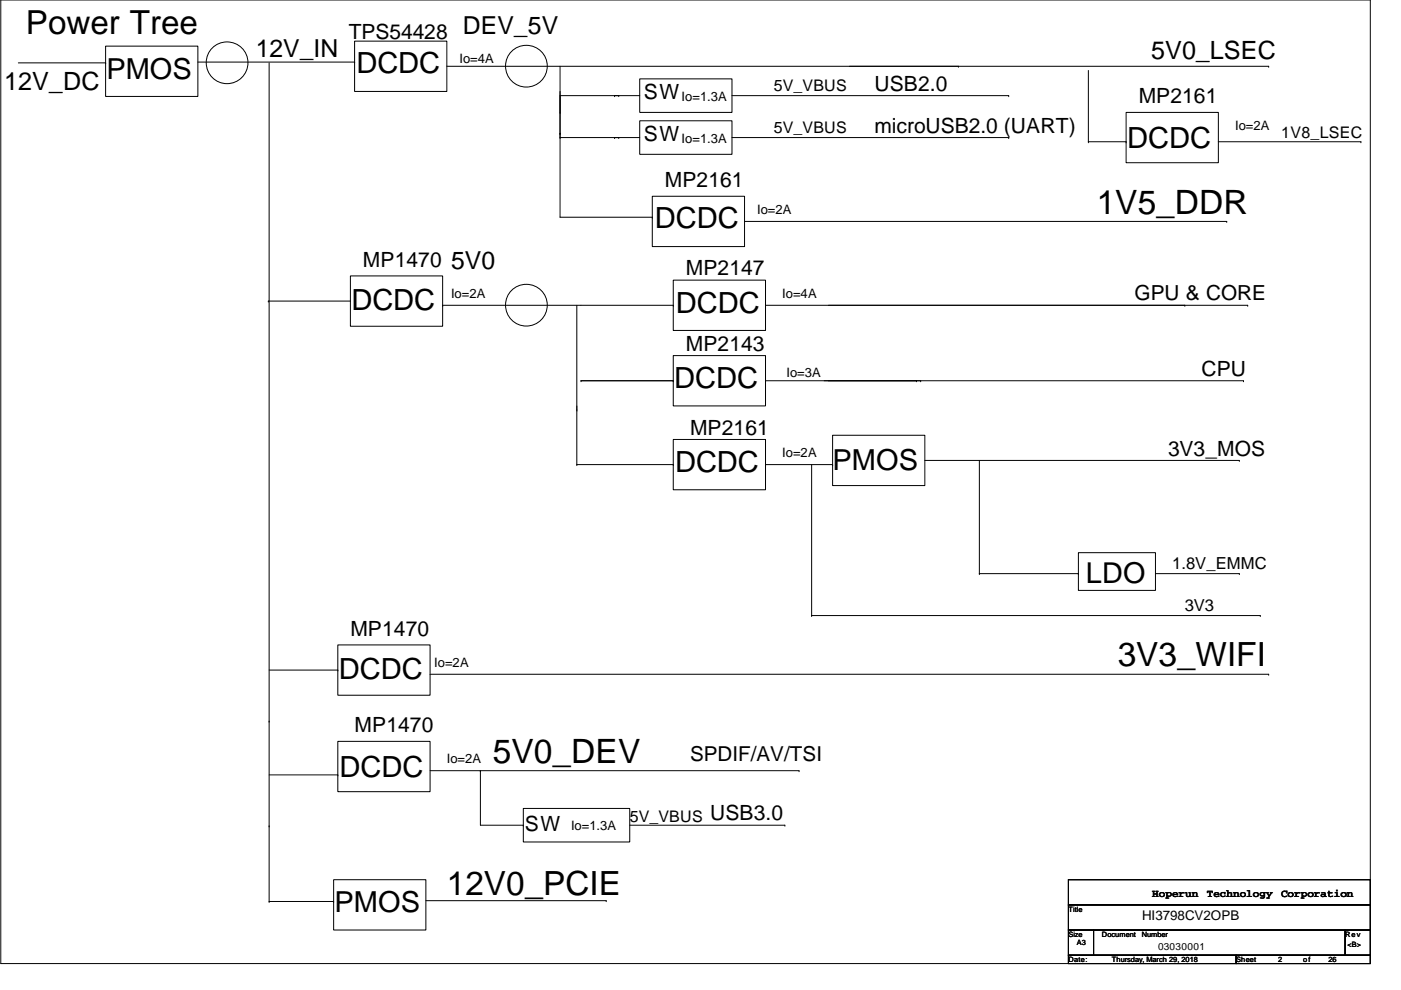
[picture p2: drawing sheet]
<svg xmlns="http://www.w3.org/2000/svg" width="297mm" height="210mm" viewBox="0 0 297 210" stroke-linecap="round" stroke-linejoin="round" font-family="sans-serif">
<g fill="none" stroke="#000" stroke-width=".21">
<path d="M.2 0h290.3v204.3h-290.3zM3.9 13.3h18.5M22.4 9.8h19.5v10.6h-19.5zM22.4 13.3h.1M41.9 13.2h33.3M57.1 13.3v177.8M75.2 8.7h19.5v10.7h-19.5zM75.2 13.2h.1M94.7 14.1h174.3M118.7 14.1v32h19.6M135.6 16.7h19.6v7.1h-19.6zM203.2 14.1h.1"/>
<path d="M230.8 14.9v15.2M269 14.1h.1M118.7 28.3h.1M118.7 29.2h.1M118.7 23.8h.1M118.7 29.2h16.9M118.7 20.3h16.9M130.3 20.3h.1M130.3 29.2h.1M131.2 29.2h.1M131.2 20.3h.1M135.6 25.6h19.6v7.1h-19.6z"/>
<path d="M155.2 29.2h58.7M155.2 20.3h58.7M213.9 29.2h.1M213.9 20.3h.1M230.8 30.1h.1M230.8 30.1h8M238.8 23.8h19.5v10.7h-19.5zM238.8 30.1h.1M258.3 30.1h30.2M288.5 30.1h.1M74.3 58.5h19.5v10.7h-19.5zM138.3 41.6h19.6v10.7h-19.6z"/>
<path d="M138.3 46.1h.1M142.7 59.4h19.6v10.7h-19.6zM157.9 46.9h102.2M260.1 46.9h.1M56.9 63.8h.1M56.9 63.8h17.4M93.8 64.7h.1M93.8 64.7h48.9M122.3 64.7v33.8M142.7 75.4h19.6v10.7h-19.6zM142.7 64.7h.1M162.3 64.7h102.2"/>
<path d="M251.2 64.7h.1M264.5 64.7h.1M122.3 87h.1M122.3 98.5h.1M122.3 98.5h20.4M123.2 80.7h.1M123.2 80.7h19.5M142.7 93.2h19.6v10.6h-19.6zM142.7 98.5h.1M142.7 80.7h.1M162.3 98.5h14.2M162.3 80.7h101.3"/>
<path d="M172.1 98.5v32M176.5 92.3h19.6v10.7h-19.6zM176.5 98.5h.1M194.3 80.7h.1M195.2 80.7h.1M196.1 97.6h66.7M207.6 97.6v24M262.8 97.6h.1M263.6 80.7h.1M228.6 117.2h16.4v8h-16.4zM71.6 136.7h19.6v10.7h-19.6zM172.1 130.5h.1"/>
<path d="M172.1 130.5h95.1M207.6 121.6h.1M207.6 121.6h21M228.6 121.6h.1M245 121.6h17.8M262.8 121.6h.1M267.2 130.5h.1M57.1 152.9h.1M57.1 142.1h14.5M71.6 157.2h19.6v10.7h-19.6zM71.6 142.1h.1M91.2 143h177.8"/>
<path d="M269 143h.1M57.1 175.1h.1M57.1 164.3h14.5M71.6 164.3h.1M91.2 163.4h78.2M101.9 163.4h.1M101.9 163.4v11.6h9.1M111 171.4h22.5v7.1h-22.5zM111 175h.1M133.5 175h32.9M166.4 175h.1M169.4 163.4h.1"/>
<path d="M57.1 191.1h.1M57.1 191.1h13.6M70.7 186.5h19.6v10.7h-19.6zM70.7 191.1h.1M90.3 191h38.2M128.5 191h.1M226.5 186.5h64v5.4h-64zM226.5 191.9h64v5.3h-64zM226.5 197.2h5.4v5.3h-5.4zM231.9 197.2h53.3v5.3h-53.3zM285.2 197.2h5.3v5.3h-5.3zM226.5 202.5h35.6v1.8h-35.6z"/>
<path d="M262.1 202.5h28.4v1.8h-28.4z"/>
<circle cx="48.1" cy="13.3" r="4.4"/>
<circle cx="111.6" cy="14" r="4.4"/>
<circle cx="111.6" cy="64.7" r="4.4"/>
</g>
<g font-size="7.1">
<text x="232.5" y="45.3">1V5_DDR</text>
<text x="237" y="141.3">3V3_WIFI</text>
<text x="104.5" y="161.8">5V0_DEV</text>
<text x="94.7" y="189.8">12V0_PCIE</text>
</g>
<text font-size="7" x="5.5" y="7.2">Power Tree</text>
<g font-size="6.2">
<text x="75.6" y="15.5">DCDC</text>
<text x="239" y="31.3">DCDC</text>
<text x="138.9" y="48.4">DCDC</text>
<text x="74.5" y="65.7">DCDC</text>
<text x="143.3" y="66.3">DCDC</text>
<text x="143" y="82.3">DCDC</text>
<text x="143.1" y="100.1">DCDC</text>
<text x="71.8" y="143.9">DCDC</text>
<text x="72" y="164.8">DCDC</text>
</g>
<g font-size="6.1">
<text x="22.6" y="16.7">PMOS</text>
<text x="176.5" y="99.6">PMOS</text>
<text x="230.2" y="123.5">LDO</text>
<text x="70.9" y="193.4">PMOS</text>
</g>
<g font-size="5.3">
<text x="244.1" y="12.6">5V0_LSEC</text>
<text x=".9" y="19">12V_DC</text>
</g>
<g font-size="5.2">
<text x="54.2" y="12">12V_IN</text>
<text x="98.1" y="7.2">DEV_5V</text>
<text x="95.6" y="57">5V0</text>
</g>
<g font-size="4.4">
<text x="74" y="8.3">TPS54428</text>
<text x="136.5" y="21">SW</text>
<text x="185.4" y="19.3">USB2.0</text>
<text x="241.4" y="21.9">MP2161</text>
<text x="136.5" y="29.9">SW</text>
<text x="185.4" y="28.2">microUSB2.0 (UART)</text>
<text x="141" y="39.7">MP2161</text>
<text x="77" y="56.6">MP1470</text>
<text x="145.4" y="58.4">MP2147</text>
<text x="240.5" y="63.7">GPU &amp; CORE</text>
<text x="145.4" y="74.4">MP2143</text>
<text x="254.8" y="79.7">CPU</text>
<text x="146.3" y="92.2">MP2161</text>
<text x="247.6" y="96.6">3V3_MOS</text>
<text x="74.3" y="134.8">MP1470</text>
<text x="75.2" y="155.3">MP1470</text>
<text x="146.3" y="161.4">SPDIF/AV/TSI</text>
<text x="150.6" y="173.9">USB3.0</text>
<text x="111.3" y="176.1">SW</text>
</g>
<g font-size="3.5">
<text x="248.5" y="120.6">1.8V_EMMC</text>
<text x="251.2" y="129.5">3V3</text>
</g>
<g font-size="3.4">
<text x="164.1" y="19.2">5V_VBUS</text>
<text x="164.1" y="28.1">5V_VBUS</text>
<text x="271.6" y="29.2">1V8_LSEC</text>
<text x="133.5" y="174.3">5V_VBUS</text>
</g>
<g font-size="2.8">
<text x="97.4" y="13.3">Io=4A</text>
<text x="144.5" y="21.3">Io=1.3A</text>
<text x="261.9" y="27.6">Io=2A</text>
<text x="144.5" y="30.2">Io=1.3A</text>
<text x="160.5" y="45.3">Io=2A</text>
<text x="95.6" y="63.1">Io=2A</text>
<text x="165.9" y="63.1">Io=4A</text>
<text x="166.7" y="80">Io=3A</text>
<text x="165.9" y="96.9">Io=2A</text>
<text x="92.1" y="141.4">Io=2A</text>
<text x="94.7" y="161.8">Io=2A</text>
<text x="121.1" y="176">Io=1.3A</text>
<text x="242.1" y="195.1">HI3798CV2OPB</text>
</g>
<g font-size="2.3">
<text x="244.3" y="190.2">Hoperun</text>
<text x="255.9" y="190.2">Technology</text>
<text x="271.6" y="190.2">Corporation</text>
</g>
<text font-size="2.1" x="245.5" y="201.4">03030001</text>
<g font-size="1.6">
<text x="226.5" y="193.3">Title</text>
<text x="226.5" y="198.6">Size</text>
<text x="226.5" y="204">Date:</text>
<text x="228.3" y="200.4">A3</text>
<text x="233.6" y="198.6">Document</text>
<text x="235.8" y="204">Thursday, March 29, 2018</text>
<text x="242.1" y="198.6">Number</text>
<text x="262.1" y="204">Sheet</text>
<text x="271" y="204">2</text>
<text x="276.3" y="204">o f</text>
<text x="281.6" y="204">26</text>
<text x="285.2" y="198.6">Rev</text>
<text x="285.7" y="200.7">&lt;B&gt;</text>
</g>
</svg>
